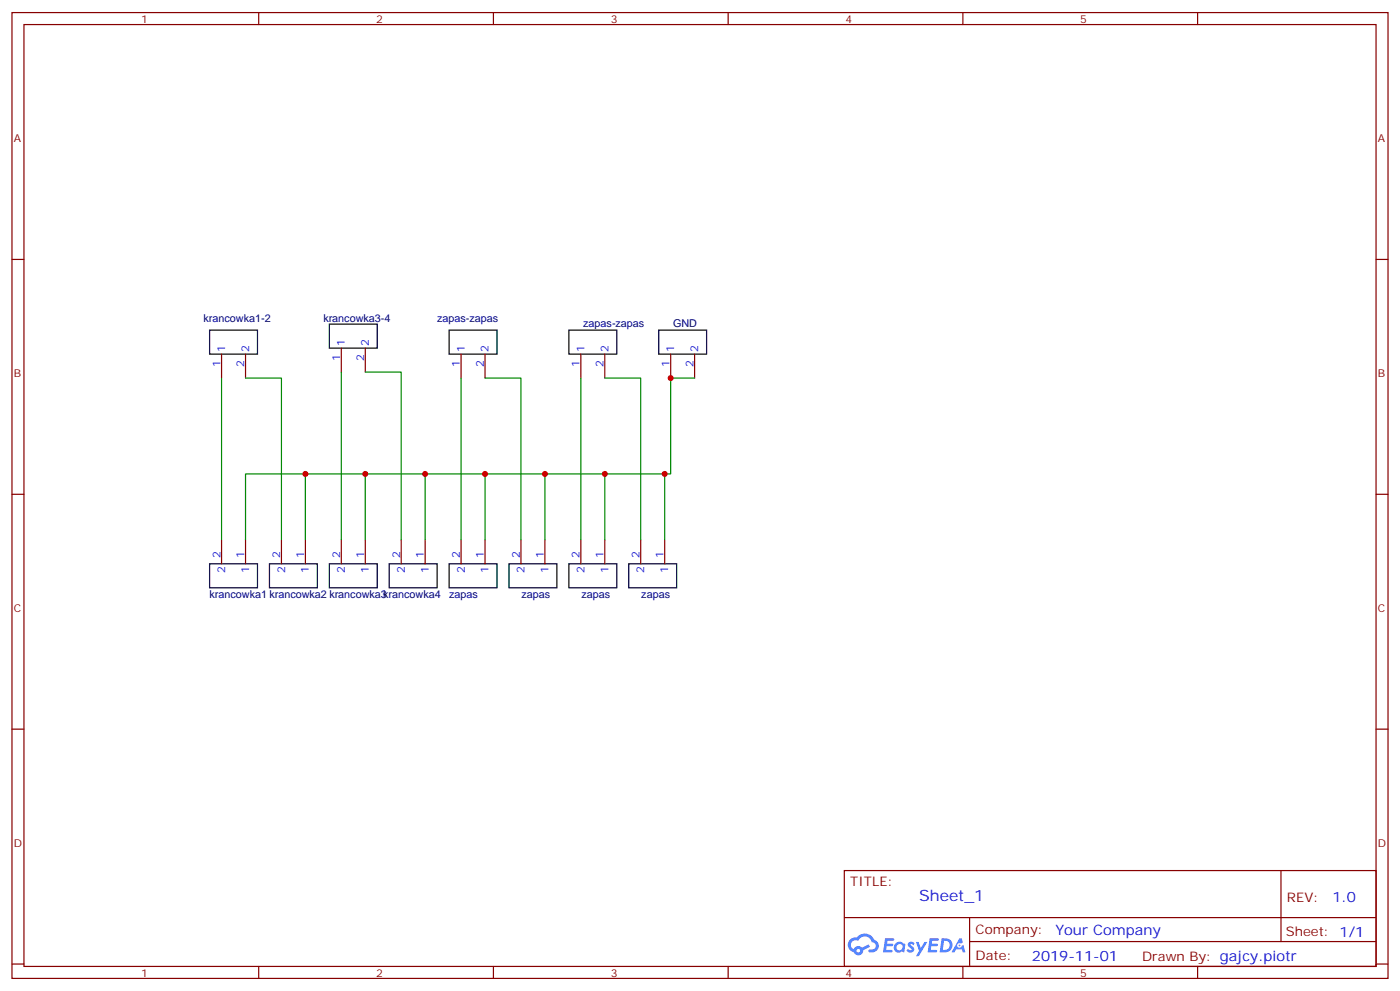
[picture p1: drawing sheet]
<svg xmlns="http://www.w3.org/2000/svg" width="412mm" height="292mm" viewBox="0 0 412 292" stroke-linecap="round" stroke-linejoin="round" font-family="sans-serif">
<g fill="none" stroke="#870000" stroke-width=".35">
<path d="M3.5 3.7h405.4v284.3h-405.4zM7.1 7.2h398.2v277.3h-398.2zM76.2 3.7v3.5M145.3 3.7v3.5M214.5 3.7v3.5M283.6 3.7v3.5M352.8 3.7v3.5M3.5 76.4h3.6M405.3 76.4h3.6M3.5 145.5h3.6M405.3 145.5h3.6M3.5 214.7h3.6"/>
<path d="M405.3 214.7h3.6M248.7 256.3h156.6v28.2h-156.6zM377.3 256.3v20.9M248.7 270.1h156.5M285.6 277.2h119.6M285.6 270.1v14.2M3.5 283.8h3.6M76.2 284.5v3.5M145.3 284.5v3.5M214.5 284.5v3.5M283.6 284.5v3.5M352.8 284.5v3.5"/>
<path d="M405.3 283.8h3.6"/>
</g>
<g fill="#5487ff">
<path d="M267.7 277.5a1.22 1.22 0 0 1 1.7 .2l-.4 .6a.47 .47 0 0 0-.3-.4 .47 .47 0 0 0-.5 .2l.1 .2a1.14 1.14 0 0 1 .8 1.8 1.14 1.14 0 0 1-1.9 0l-.2-.2 .5-.6 .7 .5a.29 .29 0 0 0 .3-.3 .29 .29 0 0 0-.2-.3 1.04 1.04 0 0 1-.6-1.7z"/>
<path d="M260.7 276.2h2.4l.3 .2-.2 .5-1.8 .1-.1 .8h1.5l.3 .4-.3 .4h-1.6l-.2 1.1h1.7l.2 .3-.2 .3-2.6 .1z"/>
<path d="M273.8 276.2h2.4l.3 .2-.1 .5-1.8 .1-.2 .8h1.6l.3 .4-.4 .4-1.6-.1-.1 1.1 1.7 .1 .2 .3-.2 .3-2.6 .1z"/>
<path d="M282.6 276.2h.7l.3 1.3-.6 .3a.69 .69 0 0 0-1 .3 .69 .69 0 0 0 .4 .9 .69 .69 0 0 0 .9-.6l.5-.2 .6 2.2h-.8l-.2-.9h-1.8l-.5 .9h-.8z"/>
<path d="M269.8 277.3h.8l.6 1.8 1.1-1.8h.9l-2.6 4.2h-.8l.9-1.5z"/>
<path d="M277.4 276.2l-.6 4.2h1.3a2.11 2.11 0 0 0 2.5-2.1 2.11 2.11 0 0 0-2.5-2.1zM278.1 277a1.39 1.39 0 0 1 1.7 1.4 1.39 1.39 0 0 1-1.8 1.2h-.3z"/>
<path d="M263.7 277.8a1.54 1.54 0 0 0-.1 2.2 1.54 1.54 0 0 0 2.2 .1l.6 .3 .3-2.3-.2-.3h-.4a1.49 1.49 0 0 0-2.4 0zM264 278.8a.94 .94 0 0 1 1.8 0 .94 .94 0 0 1-1.8 0z"/>
<path d="M250.4 276.6a2.18 2.18 0 0 0 1.1 3.7 1.44 1.44 0 0 0 1.6 .9 1.44 1.44 0 0 0 1.2-1.4l2-1.1-.5-.7-1.9 1a1.47 1.47 0 0 0-2.4 .4 1.39 1.39 0 0 1-.7-1.9 1.39 1.39 0 0 1 2-.5 2.12 2.12 0 0 1 2.2-1.3 2.12 2.12 0 0 1 1.9 1.7 1.14 1.14 0 0 1 1.1 1.4 1.14 1.14 0 0 1-1.7 .7 .43 .43 0 0 0-.5 .4 .43 .43 0 0 0 .4 .5 1.98 1.98 0 0 0 2.5-1.2 1.98 1.98 0 0 0-1.2-2.6 3.1 3.1 0 0 0-5.3-.6l-.9 .1zM252.3 279.9a.55 .55 0 0 1 1.1 0 .55 .55 0 0 1-1.1 0z"/>
<circle cx="282.6" cy="278.3" r=".26"/>
</g>
<g fill="none" stroke="#000" stroke-width=".35">
<path d="M61.7 97.2h14.1v7h-14.1zM97 95.4h14.1v7.1h-14.1zM132.3 97.2h14.1v7h-14.1zM167.6 97.2h14.1v7h-14.1zM194 97.2h14.1v7h-14.1zM61.7 166h14.1v7h-14.1zM79.4 166h14.1v7h-14.1zM97 166h14.1v7h-14.1zM114.7 166h14.1v7h-14.1zM132.3 166h14.1v7h-14.1zM149.9 166h14.1v7h-14.1zM167.6 166h14.1v7h-14.1z"/>
<path d="M185.2 166h14.1v7h-14.1z"/>
</g>
<g fill="none" stroke="#870000" stroke-width=".35">
<path d="M65.3 104.2v7.1M72.3 104.2v7.1M100.5 102.5v7M107.6 102.5v7M135.8 104.2v7.1M142.9 104.2v7.1M171.1 104.2v7.1M178.2 104.2v7.1M197.6 104.2v7.1M204.6 104.2v7.1M65.3 158.9v7.1M72.3 158.9v7.1"/>
<path d="M82.9 158.9v7.1M90 158.9v7.1M100.5 158.9v7.1M107.6 158.9v7.1M118.2 158.9v7.1M125.2 158.9v7.1M135.8 158.9v7.1M142.9 158.9v7.1M153.5 158.9v7.1M160.5 158.9v7.1M171.1 158.9v7.1M178.2 158.9v7.1"/>
<path d="M188.7 158.9v7.1M195.8 158.9v7.1"/>
</g>
<g fill="none" stroke="#008700" stroke-width=".35">
<path d="M65.3 111.3v47.6M72.3 111.3h10.6v47.6M100.5 109.5v49.4M107.6 109.5h10.6v49.4M135.8 111.3v47.6M142.9 111.3h10.6v47.6M171.1 111.3v47.6M178.2 111.3h10.5v47.6M204.6 111.3h-7v28.2h-125.3v19.4M90 139.5v19.4M107.6 139.5v19.4M125.2 139.5v19.4"/>
<path d="M142.9 139.5v19.4M160.5 139.5v19.4M178.2 139.5v19.4M195.8 139.5v19.4"/>
</g>
<g fill="#c00">
<circle cx="195.8" cy="139.5" r=".88"/>
<circle cx="160.5" cy="139.5" r=".88"/>
<circle cx="125.2" cy="139.5" r=".88"/>
<circle cx="90" cy="139.5" r=".88"/>
<circle cx="107.6" cy="139.5" r=".88"/>
<circle cx="142.9" cy="139.5" r=".88"/>
<circle cx="178.2" cy="139.5" r=".88"/>
<circle cx="197.6" cy="111.3" r=".88"/>
</g>
<text font-size="4.6" fill="#00f" x="270.8" y="265.3">Sheet_1</text>
<g font-size="4.2" fill="#00f">
<text x="392.5" y="265.6">1.0</text>
<text x="310.9" y="275.1">Your Company</text>
<text x="304" y="282.9">2019-11-01</text>
</g>
<g font-size="3.9" fill="#800">
<text x="250.5" y="260.9">TITLE:</text>
<text x="379.1" y="265.6">REV:</text>
<text x="287.4" y="275.1">Company:</text>
<text x="378.7" y="275.7">Sheet: 1/1</text>
<text x="287.4" y="282.8">Date:</text>
<text x="336.4" y="282.8">Drawn By: gajcy.piotr</text>
</g>
<g font-size="3.2" fill="#800">
<text x="41.6" y="6.7">1</text>
<text x="110.8" y="6.7">2</text>
<text x="179.9" y="6.7">3</text>
<text x="249.1" y="6.7">4</text>
<text x="318.2" y="6.7">5</text>
<text x="4.1" y="41.8">A</text>
<text x="405.9" y="41.8">A</text>
<text x="4.1" y="110.9">B</text>
<text x="405.9" y="110.9">B</text>
<text x="4.1" y="180.1">C</text>
<text x="405.9" y="180.1">C</text>
<text x="4.1" y="249.2">D</text>
<text x="405.9" y="249.2">D</text>
<text x="41.6" y="287.5">1</text>
<text x="110.8" y="287.5">2</text>
<text x="179.9" y="287.5">3</text>
<text x="249.1" y="287.5">4</text>
<text x="318.2" y="287.5">5</text>
</g>
<g font-size="3.2" fill="#000080">
<text x="60" y="94.9">krancowka1-2</text>
<text x="95.2" y="94.9">krancowka3-4</text>
<text x="128.8" y="94.9">zapas-zapas</text>
<text x="171.8" y="96.1">zapas-zapas</text>
<text x="198.3" y="96.1">GND</text>
<text x="61.7" y="176">krancowka1 krancowka2 krancowka3krancowka4</text>
<text x="132.3" y="176">zapas</text>
<text x="153.6" y="176">zapas</text>
<text x="171.3" y="176">zapas</text>
<text x="188.9" y="176">zapas</text>
</g>
<g font-size="3.2" fill="#00f">
<text x="101.6" y="101.8" transform="rotate(-90 101.6 101.8)">1</text>
<text x="108.7" y="101.8" transform="rotate(-90 108.7 101.8)">2</text>
<text x="66.3" y="103.5" transform="rotate(-90 66.3 103.5)">1</text>
<text x="73.4" y="103.5" transform="rotate(-90 73.4 103.5)">2</text>
<text x="100.2" y="106.3" transform="rotate(-90 100.2 106.3)">1</text>
<text x="107.2" y="106.3" transform="rotate(-90 107.2 106.3)">2</text>
<text x="136.9" y="103.5" transform="rotate(-90 136.9 103.5)">1</text>
<text x="143.9" y="103.5" transform="rotate(-90 143.9 103.5)">2</text>
<text x="172.2" y="103.5" transform="rotate(-90 172.2 103.5)">1</text>
<text x="179.2" y="103.5" transform="rotate(-90 179.2 103.5)">2</text>
<text x="198.6" y="103.5" transform="rotate(-90 198.6 103.5)">1</text>
<text x="205.7" y="103.5" transform="rotate(-90 205.7 103.5)">2</text>
<text x="64.9" y="108" transform="rotate(-90 64.9 108)">1</text>
<text x="72" y="108" transform="rotate(-90 72 108)">2</text>
<text x="135.5" y="108" transform="rotate(-90 135.5 108)">1</text>
<text x="142.5" y="108" transform="rotate(-90 142.5 108)">2</text>
<text x="170.7" y="108" transform="rotate(-90 170.7 108)">1</text>
<text x="177.8" y="108" transform="rotate(-90 177.8 108)">2</text>
<text x="197.2" y="108" transform="rotate(-90 197.2 108)">1</text>
<text x="204.3" y="108" transform="rotate(-90 204.3 108)">2</text>
<text x="64.9" y="164.2" transform="rotate(-90 64.9 164.2)">2</text>
<text x="72" y="164.2" transform="rotate(-90 72 164.2)">1</text>
<text x="82.5" y="164.2" transform="rotate(-90 82.5 164.2)">2</text>
<text x="89.6" y="164.2" transform="rotate(-90 89.6 164.2)">1</text>
<text x="100.2" y="164.2" transform="rotate(-90 100.2 164.2)">2</text>
<text x="107.2" y="164.2" transform="rotate(-90 107.2 164.2)">1</text>
<text x="117.8" y="164.2" transform="rotate(-90 117.8 164.2)">2</text>
<text x="124.9" y="164.2" transform="rotate(-90 124.9 164.2)">1</text>
<text x="135.5" y="164.2" transform="rotate(-90 135.5 164.2)">2</text>
<text x="142.5" y="164.2" transform="rotate(-90 142.5 164.2)">1</text>
<text x="153.1" y="164.2" transform="rotate(-90 153.1 164.2)">2</text>
<text x="160.2" y="164.2" transform="rotate(-90 160.2 164.2)">1</text>
<text x="170.7" y="164.2" transform="rotate(-90 170.7 164.2)">2</text>
<text x="177.8" y="164.2" transform="rotate(-90 177.8 164.2)">1</text>
<text x="188.4" y="164.2" transform="rotate(-90 188.4 164.2)">2</text>
<text x="195.4" y="164.2" transform="rotate(-90 195.4 164.2)">1</text>
<text x="66.3" y="168.7" transform="rotate(-90 66.3 168.7)">2</text>
<text x="73.4" y="168.7" transform="rotate(-90 73.4 168.7)">1</text>
<text x="84" y="168.7" transform="rotate(-90 84 168.7)">2</text>
<text x="91" y="168.7" transform="rotate(-90 91 168.7)">1</text>
<text x="101.6" y="168.7" transform="rotate(-90 101.6 168.7)">2</text>
<text x="108.7" y="168.7" transform="rotate(-90 108.7 168.7)">1</text>
<text x="119.2" y="168.7" transform="rotate(-90 119.2 168.7)">2</text>
<text x="126.3" y="168.7" transform="rotate(-90 126.3 168.7)">1</text>
<text x="136.9" y="168.7" transform="rotate(-90 136.9 168.7)">2</text>
<text x="143.9" y="168.7" transform="rotate(-90 143.9 168.7)">1</text>
<text x="154.5" y="168.7" transform="rotate(-90 154.5 168.7)">2</text>
<text x="161.6" y="168.7" transform="rotate(-90 161.6 168.7)">1</text>
<text x="172.2" y="168.7" transform="rotate(-90 172.2 168.7)">2</text>
<text x="179.2" y="168.7" transform="rotate(-90 179.2 168.7)">1</text>
<text x="189.8" y="168.7" transform="rotate(-90 189.8 168.7)">2</text>
<text x="196.8" y="168.7" transform="rotate(-90 196.8 168.7)">1</text>
</g>
</svg>
